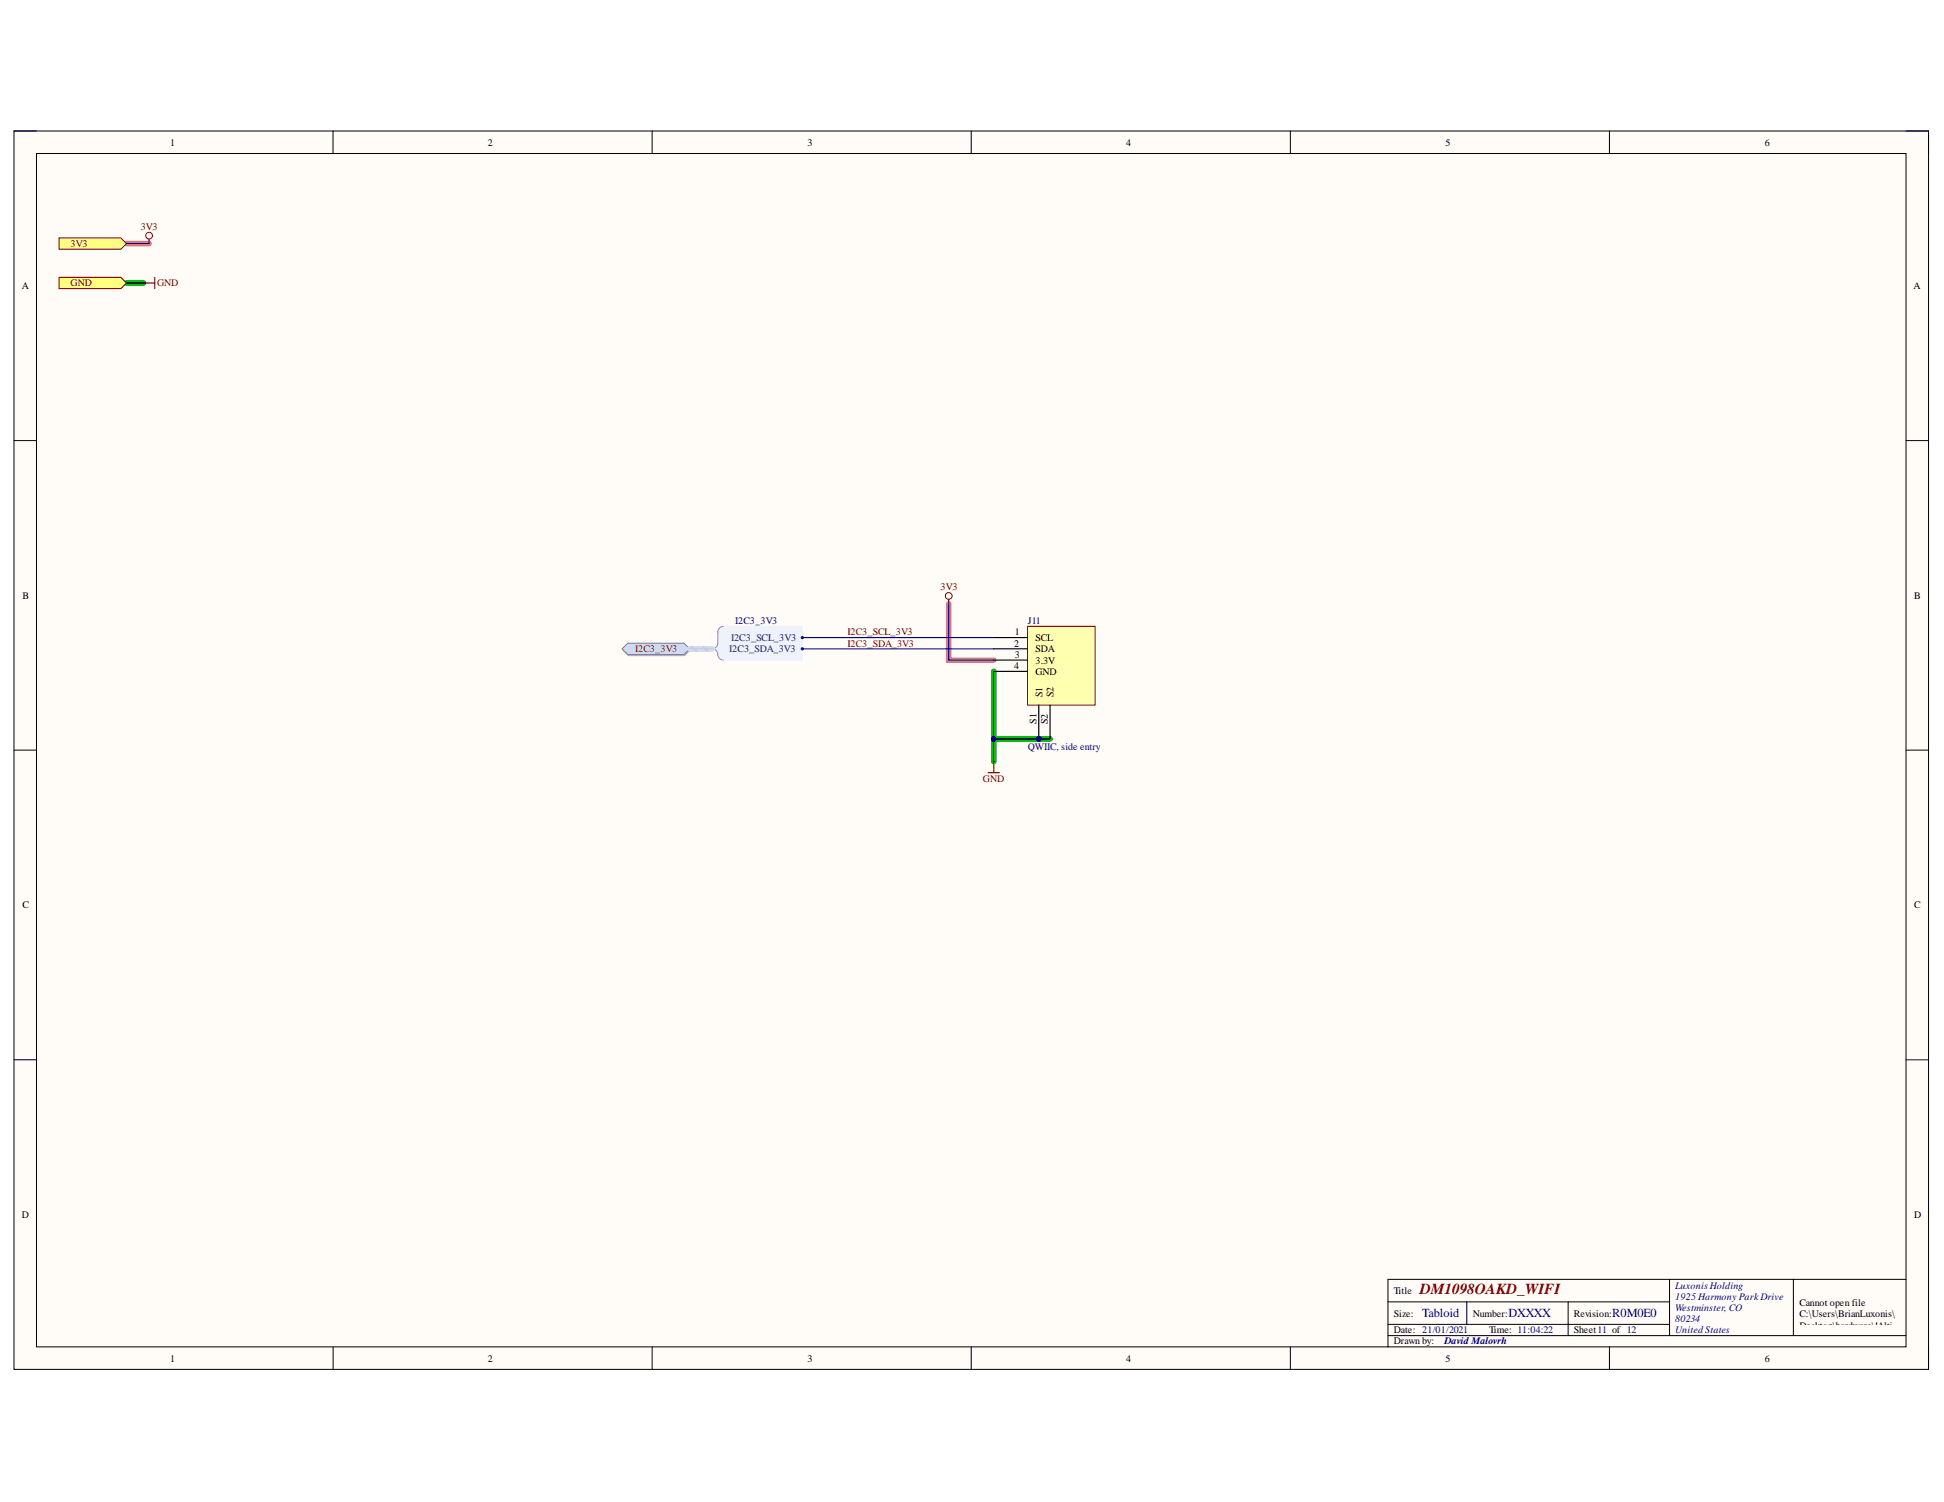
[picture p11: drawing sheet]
<svg xmlns="http://www.w3.org/2000/svg" width="279mm" height="216mm" viewBox="0 0 279 216" stroke-linecap="round" stroke-linejoin="round" font-family="sans-serif">
<path d="M2 18.8h275.2v178h-275.2z" fill-rule="evenodd" fill="#fffcf8"/>
<path d="M2 18.8h275.2v178h-275.2z" fill="none" stroke="#000" stroke-width=".14"/>
<path d="M5.2 22.1h268.7v171.5h-268.7z" fill-rule="evenodd" fill="#fffcf8"/>
<g fill="none" stroke="#000" stroke-width=".14">
<path d="M2 18.8h3.2M47.9 18.8v3.3M93.7 18.8v3.3M139.6 18.8v3.3M185.5 18.8v3.3M231.3 18.8v3.3M273.9 18.8h3.3v3.3M5.2 22.1h268.7v171.5h-268.7zM2 63.3h3.2M273.9 63.3h3.3M2 107.8h3.2M273.9 107.8h3.3"/>
<path d="M2 152.3h3.2M273.9 152.3h3.3M47.9 193.6v3.2M93.7 193.6v3.2M139.6 193.6v3.2M185.5 193.6v3.2M199.5 187.1h40.5M199.5 192h74.4M199.5 190.4h40.5M210.8 187.1v3.3M225.4 187.1v4.9M231.3 193.6v3.2"/>
<path d="M240 183.9v8.1M257.8 183.9v8.1M273.9 183.9h-74.4v9.7M277.2 193.6v3.2"/>
</g>
<path d="M18.2 40.7h2.4M142.8 96.5v13M142.8 106.2h8.1" fill="none" stroke="#00be00" stroke-width=".81"/>
<path d="M18.2 35h3.2M136.4 86.8v8.1h6.4" fill="none" stroke="#ec768e" stroke-width=".81"/>
<path d="M142 111.1h1.6M142.8 109.5v1.6" fill="none" stroke="#800000" stroke-width=".16"/>
<path d="M8.5 39.9h8.9l.8 .8-.8 .8h-8.9z" fill-rule="evenodd" fill="#ffff80"/>
<path d="M8.5 39.9h8.9l.8 .8-.8 .8h-8.9z" fill="none" stroke="#800000" stroke-width=".14"/>
<path d="M22.2 39.9v1.6M20.6 40.7h1.6" fill="none" stroke="#800000" stroke-width=".16"/>
<path d="M8.5 34.2h8.9l.8 .8-.8 .8h-8.9z" fill-rule="evenodd" fill="#ffff80"/>
<g fill="none" stroke="#800000" stroke-width=".14">
<path d="M8.5 34.2h8.9l.8 .8-.8 .8h-8.9z"/>
<circle cx="21.4" cy="33.9" r=".49"/>
</g>
<path d="M21.4 34.4v.6" fill="none" stroke="#800000" stroke-width=".16"/>
<path d="M103.6 90.1l.4-.1h11.3v4.9h-11.3a.84 .84 0 0 1-.8-1l-.2-.4-.4-.2 .4-.3 .2-.3v-1.9l.1-.4z" fill-rule="evenodd" fill="#edf2fb"/>
<path d="M103.6 90.1l.4-.1h11.3v4.9h-11.3a.84 .84 0 0 1-.8-1l-.2-.4-.4-.2 .4-.3 .2-.3v-1.9l.1-.4z" fill="none" stroke="#edf2fb" stroke-width=".14"/>
<path d="M104 90a.81 .81 0 0 0-.8 .8v1.7a.81 .81 0 0 1-.8 .8 .95 .95 0 0 1 .8 1.1l.5 .4 .3 .1" fill="none" stroke="#8f9ec9" stroke-width=".16"/>
<circle cx="115.3" cy="91.7" r=".16" fill="#003a70"/>
<circle cx="115.3" cy="91.7" r=".16" fill="none" stroke="#003a70" stroke-width=".14"/>
<circle cx="115.3" cy="93.3" r=".16" fill="#003a70"/>
<circle cx="115.3" cy="93.3" r=".16" fill="none" stroke="#003a70" stroke-width=".14"/>
<path d="M89.5 93.4l.8-.8h8.1l.8 .8-.8 .8h-8.1z" fill-rule="evenodd" fill="#bac0ca"/>
<path d="M89.5 93.4l.8-.8h8.1l.8 .8-.8 .8h-8.1z" fill="none" stroke="#a6acb6" stroke-width=".14"/>
<path d="M89.4 93.3l.8-.8h8.1l.8 .8-.8 .8h-8.1z" fill-rule="evenodd" fill="#d5e4ff"/>
<path d="M89.4 93.3l.8-.8h8.1l.8 .8-.8 .8h-8.1z" fill="none" stroke="#71809b" stroke-width=".14"/>
<circle cx="136.4" cy="85.7" r=".49" fill="none" stroke="#800000" stroke-width=".14"/>
<path d="M136.4 86.1v.7" fill="none" stroke="#800000" stroke-width=".16"/>
<path d="M142.8 96.5v13" fill="none" stroke="#000080" stroke-width=".16"/>
<circle cx="142.8" cy="106.2" r=".32" fill="#000080"/>
<circle cx="142.8" cy="106.2" r=".32" fill="none" stroke="#000080" stroke-width=".14"/>
<path d="M99.1 93.3h3.3" fill="none" stroke="#cbdaff" stroke-width=".81"/>
<path d="M99.4 93l.7 .6M101.1 93l.6 .6" fill="none" stroke="#adbce7" stroke-width=".24"/>
<path d="M99.1 93.3h3.3" fill="none" stroke="#adbce7" stroke-width=".16"/>
<path d="M18.2 35h3.2M18.2 40.7h2.4M115.3 93.3h27.5M115.3 91.6h27.5M136.4 86.8v8.1h6.4M142.8 106.2h8.1" fill="none" stroke="#000080" stroke-width=".16"/>
<circle cx="149.3" cy="106.2" r=".32" fill="#000080"/>
<circle cx="149.3" cy="106.2" r=".32" fill="none" stroke="#000080" stroke-width=".14"/>
<circle cx="142.8" cy="106.2" r=".32" fill="#000080"/>
<circle cx="142.8" cy="106.2" r=".32" fill="none" stroke="#000080" stroke-width=".14"/>
<circle cx="149.3" cy="106.2" r=".32" fill="#000080"/>
<circle cx="149.3" cy="106.2" r=".32" fill="none" stroke="#000080" stroke-width=".14"/>
<path d="M147.7 90h9.7v11.4h-9.7z" fill-rule="evenodd" fill="#ffffb0"/>
<path d="M147.7 90h9.7v11.4h-9.7z" fill="none" stroke="#800000" stroke-width=".14"/>
<path d="M142.8 91.6h4.9M142.8 93.3h4.9M142.8 94.9h4.9M142.8 96.5h4.9M149.3 101.4v4.8" fill="none" stroke="#000" stroke-width=".16"/>
<circle cx="149.3" cy="106.2" r=".32" fill="#000080"/>
<circle cx="149.3" cy="106.2" r=".32" fill="none" stroke="#000080" stroke-width=".14"/>
<path d="M150.9 101.4v4.8" fill="none" stroke="#000" stroke-width=".16"/>
<text font-size="2.2" fill="#800000" x="204.1" y="186">DM1098OAKD_WIFI</text>
<g font-size="1.8" fill="#000080">
<text x="204.4" y="189.4">Tabloid</text>
<text x="216.8" y="189.4">DXXXX</text>
<text x="231.7" y="189.4">R0M0E0</text>
</g>
<g font-size="1.4">
<text x="24.4" y="21">1</text>
<text x="70.1" y="21">2</text>
<text x="116.1" y="21">3</text>
<text x="161.8" y="21">4</text>
<text x="207.8" y="21">5</text>
<text x="253.6" y="21">6</text>
<text x="3.1" y="41.6">A</text>
<text x="275" y="41.6">A</text>
<text x="3.2" y="86.1">B</text>
<text x="275.1" y="86.1">B</text>
<text x="145.8" y="92.9">2</text>
<text x="145.8" y="91.3">1</text>
<text x="145.8" y="94.6">3</text>
<text x="148.8" y="92.2">SCL</text>
<text x="148.8" y="93.8">SDA</text>
<text x="148.8" y="95.4">3.3V</text>
<text x="145.8" y="96.2">4</text>
<text x="148.8" y="97">GND</text>
<text x="149.8" y="100.2" transform="rotate(-90 149.8 100.2)">S1</text>
<text x="151.4" y="100.2" transform="rotate(-90 151.4 100.2)">S2</text>
<text x="149" y="104" transform="rotate(-90 149 104)">S1</text>
<text x="150.6" y="104.1" transform="rotate(-90 150.6 104.1)">S2</text>
<text x="3.2" y="130.6">C</text>
<text x="275.1" y="130.6">C</text>
<text x="3.1" y="175.1">D</text>
<text x="275.1" y="175.1">D</text>
<text x="200.3" y="186">Title</text>
<text x="200.3" y="189.3">Size:</text>
<text x="200.3" y="191.6">Date: 21/01/2021</text>
<text x="211.7" y="189.3">Number:</text>
<text x="214" y="191.6">Time: 11:04:22</text>
<text x="226.2" y="189.3">Revision:</text>
<text x="226.2" y="191.6">Sheet11 of 12</text>
<text x="258.6" y="187.8">Cannot open file</text>
<text x="258.6" y="189.4">C:\Users\BrianLuxonis\</text>
<text x="258.6" y="191">Desktop\hardware\!Alti</text>
<text x="24.4" y="195.7">1</text>
<text x="70.1" y="195.7">2</text>
<text x="116.1" y="195.7">3</text>
<text x="161.8" y="195.7">4</text>
<text x="200.3" y="193.3">Drawn by:</text>
<text x="207.8" y="195.7">5</text>
<text x="253.6" y="195.7">6</text>
<text x="258.6" y="192.6">um_Shared\Templates\L</text>
<text x="258.6" y="194.2">uxonis_Logo.png</text>
</g>
<g font-size="1.4" fill="#800000">
<text x="10.2" y="35.5">3V3</text>
<text x="20.2" y="33.1">3V3</text>
<text x="10.2" y="41.2">GND</text>
<text x="22.6" y="41.2">GND</text>
<text x="135.2" y="84.8">3V3</text>
<text x="91.3" y="93.8">I2C3_3V3</text>
<text x="121.8" y="91.3">I2C3_SCL_3V3</text>
<text x="121.8" y="92.9">I2C3_SDA_3V3</text>
<text x="141.3" y="112.4">GND</text>
</g>
<g font-size="1.4" fill="#000080">
<text x="105.7" y="89.7">I2C3_3V3</text>
<text x="147.7" y="89.7">J11</text>
<text x="147.7" y="107.8">QWIIC, side entry</text>
<text x="240.8" y="185.2">Luxonis Holding</text>
<text x="240.8" y="186.8">1925 Harmony Park Drive</text>
<text x="240.8" y="188.4">Westminster, CO</text>
<text x="240.8" y="190">80234</text>
<text x="240.8" y="191.6">United States</text>
<text x="207.6" y="193.3">David Malovrh</text>
</g>
<g font-size="1.4" fill="#003a70">
<text x="104.8" y="93.8">I2C3_SDA_3V3</text>
<text x="105.1" y="92.2">I2C3_SCL_3V3</text>
</g>
</svg>
